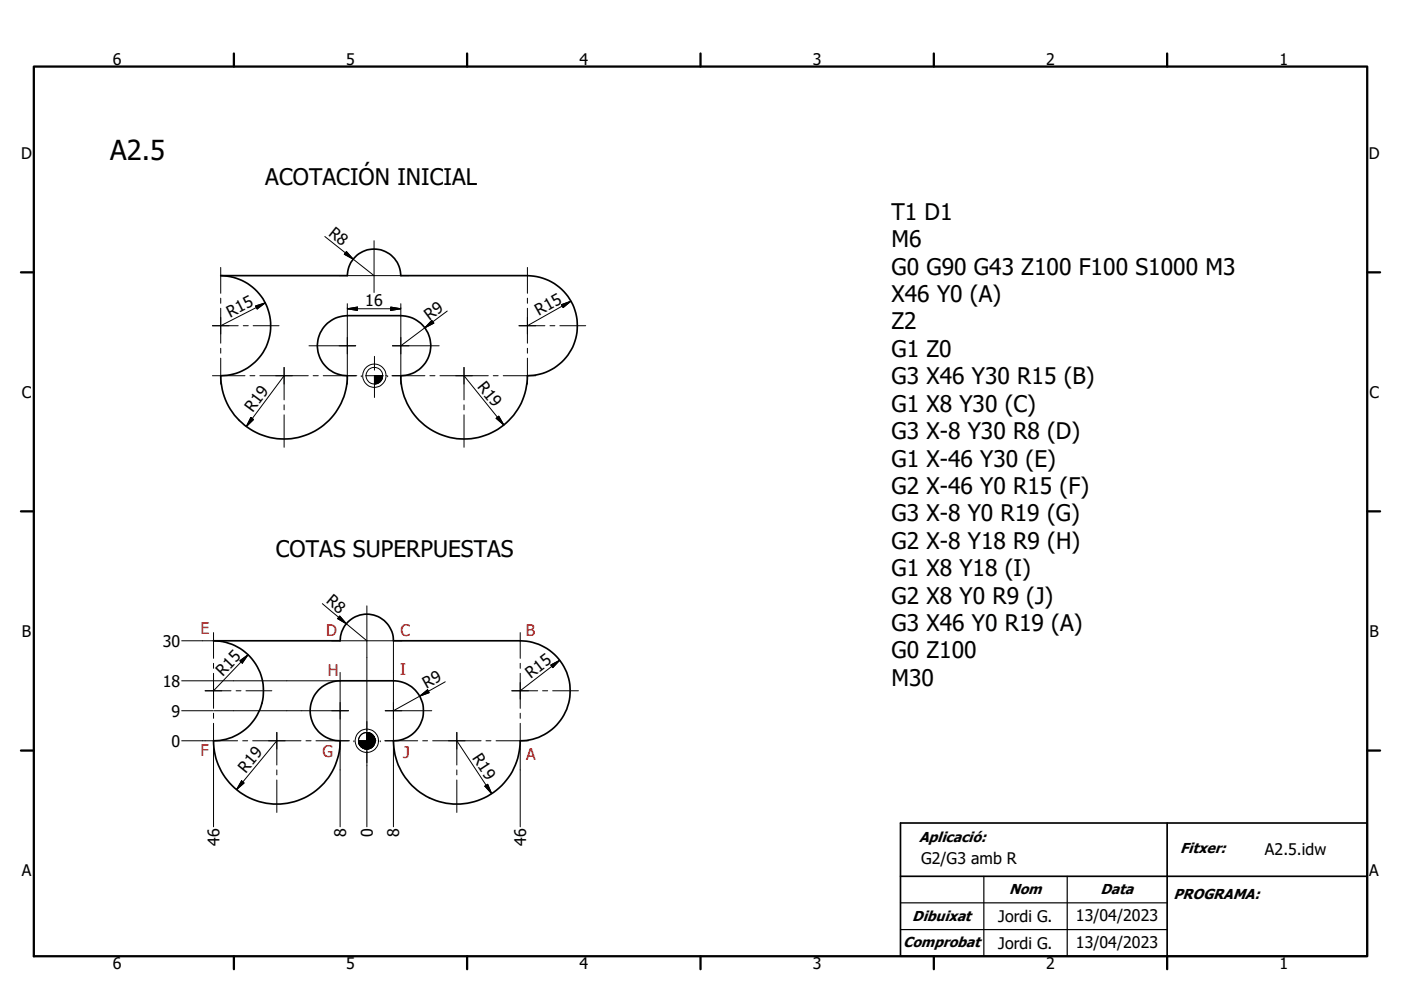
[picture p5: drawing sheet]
<svg xmlns="http://www.w3.org/2000/svg" width="297mm" height="210mm" viewBox="0 0 297 210" stroke-linecap="round" stroke-linejoin="round" font-family="sans-serif">
<path d="M46.8 58.5h26.8a5.7 5.7 0 0 1 5.7-5.7 5.7 5.7 0 0 1 5.7 5.7h26.8a10.6 10.6 0 0 1 10.6 10.6 10.6 10.6 0 0 1-10.6 10.6 13.4 13.4 0 0 1-13.4 13.4 13.4 13.4 0 0 1-13.4-13.4 6.4 6.4 0 0 0 6.3-6.4 6.4 6.4 0 0 0-6.3-6.3h-11.4a6.4 6.4 0 0 0-6.3 6.3 6.4 6.4 0 0 0 6.3 6.4 13.4 13.4 0 0 1-13.4 13.4 13.4 13.4 0 0 1-13.4-13.4 10.6 10.6 0 0 0 10.6-10.6 10.6 10.6 0 0 0-10.6-10.6zM45.3 135.9h26.8a5.7 5.7 0 0 1 5.7-5.6 5.7 5.7 0 0 1 5.6 5.6h26.9a10.6 10.6 0 0 1 10.6 10.6 10.6 10.6 0 0 1-10.6 10.6 13.4 13.4 0 0 1-13.4 13.4 13.4 13.4 0 0 1-13.5-13.4 6.4 6.4 0 0 0 6.4-6.3 6.4 6.4 0 0 0-6.4-6.4h-11.3a6.4 6.4 0 0 0-6.3 6.4 6.4 6.4 0 0 0 6.3 6.3 13.4 13.4 0 0 1-13.4 13.4 13.4 13.4 0 0 1-13.4-13.4 10.6 10.6 0 0 0 10.6-10.6 10.6 10.6 0 0 0-10.6-10.6zM190.9 174.6h99v28.2h-99zM247.5 174.6v28.2M190.9 185.9h99" fill="none" stroke="#000" stroke-width=".36"/>
<g fill="#000" stroke="#000" stroke-width=".21">
<path d="M73.4 53.4l1.5 1.6-1.9-1.1zM54.2 64.9l2-.7-1.7 1.3zM73.6 65.5l2.2-.4v.7zM79.4 79.7l1.7 .3v.1zM79.4 79.7h1.7v.1zM79.4 79.7l1.7 .1v.2zM82.8 65.1l2.2 .4-2.2 .3zM91.5 68l.5 .5-1.9 1zM119 64.6l2-.7-1.6 1.3zM53.2 88.5l.6 .5-1.6 1.5zM79.4 79.7l.1 1.8h-.1zM79.4 79.7l.2 1.7-.1 .1z"/>
<path d="M79.4 79.7l.4 1.7h-.2zM79.4 79.7l.5 1.7h-.1zM79.4 79.7l.6 1.6-.1 .1zM79.4 79.7l.8 1.6h-.2zM79.4 79.7l.8 1.6zM79.4 79.7l1 1.5h-.2zM79.4 79.7l1.1 1.4-.1 .1zM79.4 79.7l1.2 1.3-.1 .1zM79.4 79.7l1.3 1.2-.1 .1zM79.4 79.7l1.3 1.2zM79.4 79.7l1.4 1-.1 .1zM79.4 79.7l1.5 .9-.1 .1z"/>
<path d="M79.4 79.7l1.6 .8-.1 .1zM79.4 79.7l1.6 .6v.2zM79.4 79.7l1.7 .5-.1 .1zM79.4 79.7l1.7 .4v.1zM105.2 88.7l.5-.4 1.1 1.8zM72 130.7l1.4 1.6-1.8-1.1zM50.9 140.1l1.7-1.2-1.2 1.8zM76 157.1l.1 .5zM76 157.1l.2 .8zM76 157.1l.3 1zM76 157.1l.4 1.2zM76 157.1l.6 1.4z"/>
<path d="M76 157.1l.8 1.5zM76 157.1l1 1.6-.2-.1zM76 157.1l1.3 1.7-.3-.1zM76 157.1l1.5 1.8-.2-.1zM76 157.1l1.8 1.8h-.3zM77.8 155.3l1.7 1.8h-1.7zM77.8 155.3v3.6zM76 157.1h1.8v1.8zM76 157.1h1.8zM77.8 157.1l.1 1.8h-.1zM77.8 157.1l.2 1.8h-.1zM77.8 157.1l.4 1.8h-.2z"/>
<path d="M77.8 157.1l.5 1.7-.1 .1zM77.8 157.1l.6 1.7h-.1zM77.8 157.1l.7 1.6-.1 .1zM77.8 157.1l.9 1.5-.2 .1zM77.8 157.1l1 1.5h-.1zM77.8 157.1l1.1 1.4-.1 .1zM77.8 157.1l1.2 1.3zM77.8 157.1l1.3 1.2-.1 .1zM77.8 157.1l1.4 1.1-.1 .1zM77.8 157.1l1.4 1v.1zM77.8 157.1l1.5 .9-.1 .1zM77.8 157.1l1.6 .8-.1 .1z"/>
<path d="M77.8 157.1l1.6 .7v.1zM77.8 157.1l1.7 .5-.1 .2zM77.8 157.1l1.7 .4v.1zM77.8 157.1l1.7 .3v.1zM77.8 157.1h1.7v.1zM77.8 157.1l1.7 .1v.2zM79.5 156.6v.5zM79.4 156.4l.1 .7zM79.3 156.2l.2 .9zM79.1 156l.4 1.1zM78.9 155.8l.6 1.3zM78.7 155.6l.2 .2 .6 1.3z"/>
<path d="M78.5 155.5l1 1.6zM78.3 155.4l.2 .1 1 1.6zM78 155.4h.3l1.2 1.7zM77.8 155.3l.2 .1 1.5 1.7zM89 147.7l1.7-1.4 .3 .6zM116.8 141.1l1.9-1.1-1.5 1.6zM51.2 165.6l.5 .5-1.5 1.4zM102.8 166.8l.6-.5 .8 2z"/>
</g>
<g fill="none" stroke="#000" stroke-width=".48">
<path d="M7.2 14.1h282.7v188.7h-282.7zM49.6 11.3v2.8M99 11.3v2.8M148.5 11.3v2.8M198 11.3v2.8M247.5 11.3v2.8M4.4 57.8h2.8M289.9 57.8h2.7M4.4 108.5h2.8M289.9 108.5h2.7M4.4 159.2h2.8M289.9 159.2h2.7"/>
<path d="M49.6 202.8v2.8M99 202.8v2.8M148.5 202.8v2.8M198 202.8v2.8M247.5 202.8v2.8"/>
</g>
<g fill="none" stroke="#000" stroke-width=".21">
<path d="M46.8 56.7v5.5M68.9 50.2l10.4 8.3M71.9 58.5h14.8M73.4 53.4l1.5 1.6-1.9-1.1zM79.3 51.1v10.9M111.8 56.7v5.5M45 79.7h6.9M45 69.1h5.5M46.8 63.2v1.1M46.8 65.4v7.4M46.8 73.9v1M46.8 76v5.5"/>
<path d="M51.6 69.1h1M53 79.7h1M53.7 69.1h5.5M54.2 64.9l2-.7-1.7 1.3zM55.1 79.7h10.3M56.2 64.2l-9.4 4.9M60.2 79.7l-8 10.8M60.2 77.9v6.9M65.5 73.3h9.9M66.4 79.7h1.1M68.5 79.7h7.1M73.6 64.4v17.1"/>
<path d="M73.6 65.5l2.2-.4v.7zM73.6 65.5h11.4M76.6 79.7h.1M77.5 79.7h3.7M79.4 80h.1M79.4 75.6v2.9M79.4 79.7v4.6M82.2 79.7h.1M82.8 65.1l2.2 .4-2.2 .3zM83.1 79.7h7M83.2 73.3h9.9M85 64.4v17.1"/>
<path d="M91.1 79.7h1.1M91.5 68l.5 .5-1.9 1zM93.3 79.7h10.2M94.8 66l-9.8 7.3M98.4 77.9v6.9M98.4 79.7l8.4 10.4M104.6 79.7h1M106.7 79.7h6.9M110 69.1h5.5M111.8 63.2v1.1M111.8 65.4v7.4M111.8 73.9v1"/>
<path d="M111.8 76v5.5M116.6 69.1h1M118.7 69.1h5.5M119 64.6l2-.7-1.6 1.3zM121 63.9l-9.2 5.2M53.2 88.5l.6 .5-1.6 1.5zM60.2 85.9v1M60.2 88v6.9M98.4 85.9v1M98.4 88v6.9M105.2 88.7l.5-.4 1.1 1.8zM38.5 135.9h6.7"/>
<path d="M45.3 134.2v5.4M52.6 138.9l-7.3 7.6M68.3 128l9.5 7.9M70.3 135.9h14.9M72 130.7l1.4 1.6-1.8-1.1zM77.8 128.5v26.5M83.4 136v39.4M110.3 134.2v5.4M38.5 157.1h11.9M38.5 150.7h6.7M38.5 144.4h6.7M43.5 146.5h5.5"/>
<path d="M45.3 153.4v22M45.3 140.7v1.1M45.3 142.8v7.4M45.3 151.3v1.1M45.4 150.7h28.5M45.4 144.4h26.6M50.1 146.5h1M50.9 140.1l1.7-1.2-1.2 1.8zM51.5 157.1h1M52.2 146.5h5.4M53.6 157.1h10.2M58.7 157.1l-8.5 10.4"/>
<path d="M58.7 155.3v7M64.9 157.1h1.1M72.1 142.6v32.8M74.1 157.1h-7.1M75 157.1h.1M76 157.1h3.7M77.8 157.4h.1M77.8 153v2.9M77.8 157.1v18.3M80.6 157.1h.1M81.6 157.1h7M81.7 150.7h9.8"/>
<path d="M89 147.7l1.7-1.4 .3 .6zM89.6 157.1h1.1M91.7 157.1h10.3M94.4 144.6l-11 6.1M96.9 155.3v7M96.9 157.1l7.3 11.2M103 157.1h1.1M105.2 157.1h6.9M108.5 146.5h5.5M110.3 153.4v22M110.3 140.7v1.1M110.3 142.8v7.4"/>
<path d="M110.3 151.3v1.1M115 146.5h1.1M116.8 141.1l1.9-1.1-1.5 1.6zM117.2 146.5h5.4M118.7 140l-8.4 6.5M51.2 165.6l.5 .5-1.5 1.4zM58.7 163.3v1.1M58.7 165.4v6.9M96.9 163.3v1.1M96.9 165.4v6.9M102.8 166.8l.6-.5 .8 2z"/>
<circle cx="79.4" cy="79.7" r="1.76"/>
<circle cx="79.4" cy="79.7" r="2.48"/>
<circle cx="77.8" cy="157.1" r="2.48"/>
<circle cx="77.8" cy="157.1" r="1.77"/>
</g>
<path d="M190.9 191.5h56.6M190.9 197.2h56.6M208.6 185.9v16.9M226.3 185.9v16.9" fill="none" stroke="#000" stroke-width=".25"/>
<text font-size="5.8" x="23.4" y="33.9">A2.5</text>
<g font-size="4.8">
<text x="56.2" y="39.3">ACOTACIÓN INICIAL</text>
<text x="189" y="46.6">T1 D1</text>
<text x="189" y="52.4">M6</text>
<text x="189" y="58.3">G0 G90 G43 Z100 F100 S1000 M3</text>
<text x="189" y="64.1">X46 Y0 (A)</text>
<text x="189" y="69.9">Z2</text>
<text x="189" y="75.7">G1 Z0</text>
<text x="189" y="81.5">G3 X46 Y30 R15 (B)</text>
<text x="189" y="87.3">G1 X8 Y30 (C)</text>
<text x="189" y="93.2">G3 X-8 Y30 R8 (D)</text>
<text x="189" y="99">G1 X-46 Y30 (E)</text>
<text x="189" y="104.8">G2 X-46 Y0 R15 (F)</text>
<text x="189" y="110.6">G3 X-8 Y0 R19 (G)</text>
<text x="58.5" y="118.2">COTAS SUPERPUESTAS</text>
<text x="189" y="116.4">G2 X-8 Y18 R9 (H)</text>
<text x="189" y="122.2">G1 X8 Y18 (I)</text>
<text x="189" y="128">G2 X8 Y0 R9 (J)</text>
<text x="189" y="133.8">G3 X46 Y0 R19 (A)</text>
<text x="189" y="139.7">G0 Z100</text>
<text x="189" y="145.5">M30</text>
</g>
<g font-size="3.4">
<text x="23.9" y="13.8">6</text>
<text x="73.4" y="13.8">5</text>
<text x="122.9" y="13.8">4</text>
<text x="172.3" y="13.8">3</text>
<text x="221.8" y="13.8">2</text>
<text x="271.2" y="13.8">1</text>
<text x="4.5" y="33.7">D</text>
<text x="290.2" y="33.7">D</text>
<text x="69.5" y="49.9" transform="rotate(39 69.5 49.9)">R8</text>
<text x="77.4" y="64.9">16</text>
<text x="48.8" y="67.4" transform="rotate(-27 48.8 67.4)">R15</text>
<text x="91.1" y="68" transform="rotate(-37 91.1 68)">R9</text>
<text x="114.3" y="67" transform="rotate(-29 114.3 67)">R15</text>
<text x="101.1" y="82" transform="rotate(51 101.1 82)">R19</text>
<text x="4.7" y="84.3">C</text>
<text x="53.6" y="87.6" transform="rotate(-53 53.6 87.6)">R19</text>
<text x="290.3" y="84.3">C</text>
<text x="69" y="127.7" transform="rotate(40 69 127.7)">R8</text>
<text x="4.7" y="135.1">B</text>
<text x="34.5" y="137.1">30</text>
<text x="290.4" y="135.1">B</text>
<text x="47.3" y="143.6" transform="rotate(-46 47.3 143.6)">R15</text>
<text x="112.6" y="144" transform="rotate(-38 112.6 144)">R15</text>
<text x="34.5" y="145.6">18</text>
<text x="90.4" y="146.1" transform="rotate(-29 90.4 146.1)">R9</text>
<text x="36.4" y="152">9</text>
<text x="36.4" y="158.3">0</text>
<text x="100" y="160.8" transform="rotate(56 100 160.8)">R19</text>
<text x="52.1" y="164.1" transform="rotate(-50 52.1 164.1)">R19</text>
<text x="46.5" y="179.3" transform="rotate(-90 46.5 179.3)">46</text>
<text x="73.4" y="177.5" transform="rotate(-90 73.4 177.5)">8</text>
<text x="79" y="177.5" transform="rotate(-90 79 177.5)">0</text>
<text x="84.7" y="177.5" transform="rotate(-90 84.7 177.5)">8</text>
<text x="111.5" y="179.3" transform="rotate(-90 111.5 179.3)">46</text>
<text x="4.6" y="185.8">A</text>
<text x="195.3" y="183.2">G2/G3 amb R</text>
<text x="268.2" y="181.4">A2.5.idw</text>
<text x="290.3" y="185.8">A</text>
<text x="211.7" y="195.6">Jordi G.</text>
<text x="228.1" y="195.3">13/04/2023</text>
<text x="211.7" y="201.3">Jordi G.</text>
<text x="228.1" y="201">13/04/2023</text>
<text x="23.9" y="205.6">6</text>
<text x="73.4" y="205.6">5</text>
<text x="122.9" y="205.6">4</text>
<text x="172.3" y="205.6">3</text>
<text x="221.8" y="205.6">2</text>
<text x="271.2" y="205.6">1</text>
</g>
<g font-size="3.4" fill="#f00">
<text x="42.5" y="134.6">E</text>
<text x="69.1" y="134.9">D</text>
<text x="84.9" y="134.8">C</text>
<text x="111.5" y="134.8">B</text>
<text x="69.5" y="143.3">H</text>
<text x="84.8" y="143.2">I</text>
<text x="42.5" y="160.3">F</text>
<text x="68.4" y="160.7">G</text>
<text x="85.4" y="160.7">J</text>
<text x="111.6" y="161.2">A</text>
</g>
<g font-size="3.1">
<text x="194.9" y="178.5">Aplicació:</text>
<text x="250.2" y="180.8">Fitxer:</text>
<text x="214" y="189.7">Nom</text>
<text x="233.3" y="189.7">Data</text>
<text x="248.8" y="190.6">PROGRAMA:</text>
<text x="193.4" y="195.4">Dibuixat</text>
<text x="191.5" y="200.8">Comprobat</text>
</g>
</svg>
